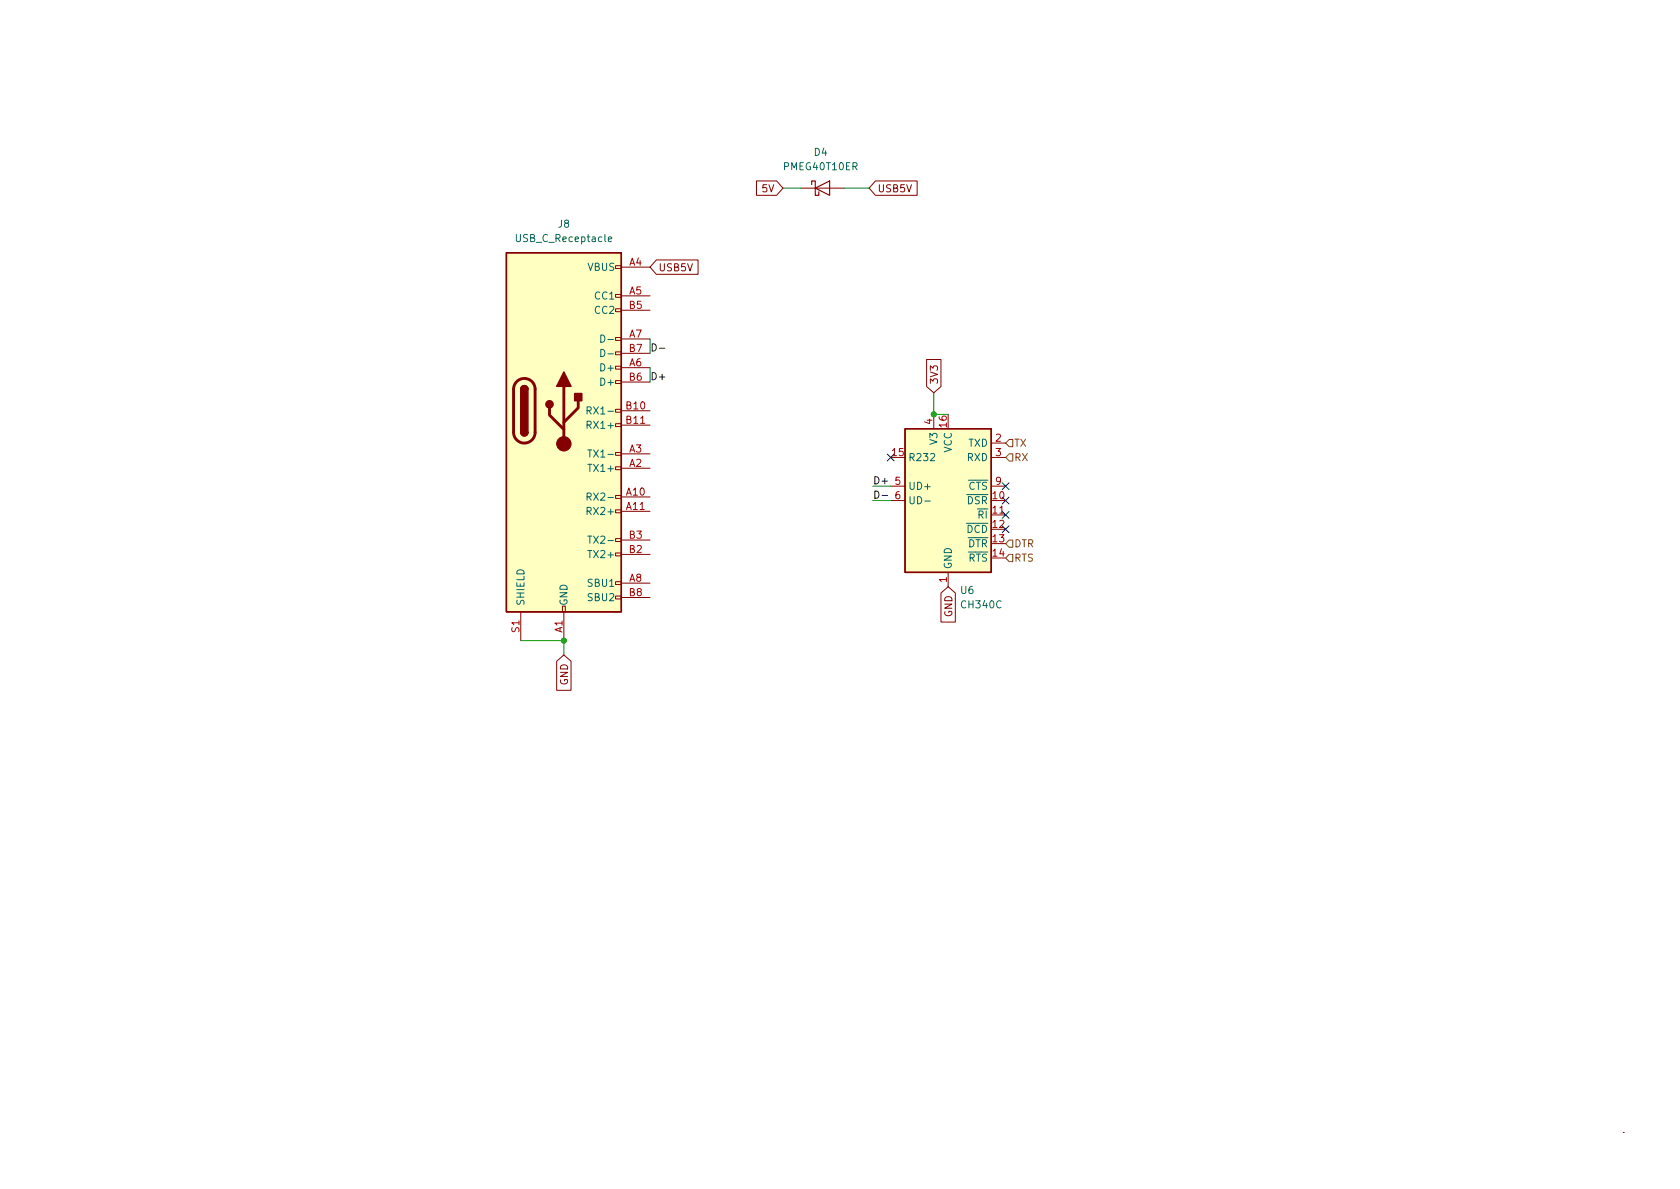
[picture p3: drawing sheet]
<svg xmlns="http://www.w3.org/2000/svg" width="297mm" height="210mm" viewBox="0 0 297 210" stroke-linecap="round" stroke-linejoin="round" font-family="sans-serif">
<g fill="none" stroke="#840000" stroke-width=".18">
<path d="M133.8 32h3.5l1.1 1.3-1.1 1.2h-3.5zM141.6 33.3h7.6M154.8 32h7.4v2.5h-7.4l-1.1-1.2zM108.8 59.7h1.1v.5h-1.1zM108.8 54.6h1.1v.5h-1.1zM108.8 52.1h1.1v.5h-1.1zM108.8 47h1.1v.5h-1.1zM109.9 47.2h5M109.9 52.3h5M109.9 59.9h5M109.9 54.9h5M116 46h7.4v2.5h-7.4l-1.1-1.3z"/>
<path d="M108.8 74.9h1.1v.5h-1.1zM108.8 72.4h1.1v.5h-1.1zM108.8 67.3h1.1v.5h-1.1zM108.8 64.8h1.1v.5h-1.1zM108.8 62.2h1.1v.5h-1.1zM109.9 65h5M109.9 72.6h5M109.9 75.2h5M109.9 67.6h5M109.9 62.5h5M163.8 63.6h2.6v4.8l-1.3 1.1-1.3-1.1zM165.1 73.3v2.5"/>
<path d="M175.3 78.4h2.5M108.8 97.8h1.1v.5h-1.1zM108.8 95.2h1.1v.6h-1.1zM108.8 90.2h1.1v.5h-1.1zM108.8 87.6h1.1v.5h-1.1zM108.8 82.5h1.1v.6h-1.1zM108.8 80h1.1v.5h-1.1zM109.9 87.9h5M109.9 90.4h5M109.9 82.8h5M109.9 80.3h5M109.9 98h5"/>
<path d="M109.9 95.5h5M157.5 86h2.5M157.5 88.5h2.5M175.3 91.1h2.5M175.3 80.9h2.5M175.3 86h2.5M92.1 108.2v5.1M98.4 116.9l1.3-1.1 1.3 1.1v5.2h-2.6zM99.4 107.2h.5v1h-.5zM99.7 108.2v5.1M108.8 105.4h1.1v.5h-1.1zM108.8 102.9h1.1v.5h-1.1z"/>
<path d="M109.9 103.1h5M109.9 105.7h5M166.4 104.9l1.2-1.1 1.3 1.1v5.1h-2.5zM167.6 101.2v2.6M287 200.3h.1"/>
</g>
<g fill="#ffffc2" stroke="#ffffc2" stroke-width=".18">
<path d="M160 75.8h15.3v25.4h-15.3z"/>
<path d="M89.5 44.7h20.4v63.5h-20.4z"/>
</g>
<path d="M89.5 44.7h20.4v63.5h-20.4zM92.1 76.4a.64 .64 0 0 0 .6 .7 .64 .64 0 0 0 .6-.7M92.1 68.8a.64 .64 0 0 1 .6-.6 .64 .64 0 0 1 .6 .6M160 75.8h15.3v25.4h-15.3z" fill="none" stroke="#840000" stroke-width=".25"/>
<g fill="none" stroke="#006464" stroke-width=".18">
<path d="M106.2 59.2a.64 .64 0 0 1 .8 .7 .64 .64 0 0 1-.8 .6zM107.6 42.3l.6-.1-.1-.3h-.4l-.1 .2v.6h.5M103.8 72.6l.6-.1 .1-.1v-.3l-.7-.2v1.3M103.8 75.1h.6l.1-.2v-.3l-.7-.1v1.3M103.9 79.6h.8M104.1 72.6l.4 .6M104.3 79.6v1.2M106.2 61.8a.64 .64 0 0 1 .8 .6 .64 .64 0 0 1-.8 .7zM107.5 60h1M107.5 62.6h1M103.8 87.8h.6l.1-.2v-.3l-.7-.1v1.3M103.8 90.4l.6-.1 .1-.2v-.3l-.7-.1v1.3"/>
<path d="M103.9 82.1h.8M103.9 97.3h.8M103.9 94.8h.8M104.1 87.8l.4 .7M104.3 94.8v1.3M163.5 88.6h1"/>
</g>
<path d="M143.5 32.6v-.6h.6v2.5h.7v-.6M144.1 33.3l2.6-1.3v2.5z" fill="none" stroke="#840000" stroke-width=".2"/>
<path d="M91.4 67.5a1.91 1.91 0 0 1 2-.4 1.91 1.91 0 0 1 1.2 1.7v7.7a1.91 1.91 0 0 1-1.9 1.9 1.91 1.91 0 0 1-1.9-1.9v-7.8l.2-.7zM97.2 72.1v1.3l2.5 2.5M99.7 68.3v10.2M102.2 70.9v1.2l-2.5 2.6" fill="none" stroke="#840000" stroke-width=".51"/>
<g fill="#840000" stroke="#840000" stroke-width=".25">
<path d="M92.1 76.4h1.2a.64 .64 0 0 1-.6 .7 .64 .64 0 0 1-.6-.7z"/>
<path d="M92.1 68.8h1.2v7.6h-1.2z"/>
<path d="M92.3 68.4a.64 .64 0 0 1 .7-.2 .64 .64 0 0 1 .3 .6h-1.2z"/>
<path d="M99.7 65.8l1.3 2.5h-2.6z"/>
<path d="M101.6 69.6h1.3v1.3h-1.3z"/>
<circle cx="97.2" cy="71.5" r=".63"/>
</g>
<circle cx="99.7" cy="78.5" r="1.27" fill="#840000" stroke="#840000" stroke-width=".18"/>
<path d="M178.4 77.7h.7v1.3h-.7l-.6-.6zM177.8 98.7l.6-.7h.7v1.3h-.7zM178.4 95.5h.7v1.3h-.7l-.6-.7zM178.4 80.3h.7v1.2h-.7l-.6-.6z" fill="none" stroke="#725600" stroke-width=".18"/>
<path d="M115.3 60.8a.64 .64 0 0 1 .7 .6 .64 .64 0 0 1-.7 .7zM116.6 61.6h1M154.7 86.8a.64 .64 0 0 1 .7 .7 .64 .64 0 0 1-.7 .6zM156 87.6h.9" fill="none" stroke="#0f0f0f" stroke-width=".18"/>
<path d="M138.4 33.3h3.2M149.2 33.3h4.5M114.9 59.9v2.6M114.9 65v2.6M165.1 69.5v3.8h2.5M154.3 86h3.2M154.3 88.5h3.2M92.1 113.3h7.6v2.5" fill="none" stroke="#009600" stroke-width=".18"/>
<path d="M156.9 80.3l1.2 1.2M158.1 80.3l-1.2 1.2M177.2 93l1.2 1.2M177.2 87.9l1.2 1.2M177.2 90.4l1.2 1.3M177.2 85.4l1.2 1.2M178.4 93l-1.2 1.2M178.4 87.9l-1.2 1.2M178.4 90.4l-1.2 1.3M178.4 85.4l-1.2 1.2" fill="none" stroke="#000084" stroke-width=".18"/>
<g fill="#009600" stroke="#009600" stroke-width=".18">
<circle cx="165.1" cy="73.3" r=".46"/>
<circle cx="99.7" cy="113.3" r=".46"/>
</g>
<g font-size="1.8" fill="#006464">
<text x="144" y="27.6">D4</text>
<text x="138.8" y="30.1">PMEG40T10ER</text>
<text x="98.7" y="40.3">J8</text>
<text x="91.5" y="42.8">USB_C_Receptacle</text>
<text x="103.9" y="47.9">VBUS</text>
<text x="105.3" y="53">CC1</text>
<text x="105.3" y="55.5">CC2</text>
<text x="106.5" y="65.7">D+</text>
<text x="106.5" y="68.2">D+</text>
<text x="104.4" y="75.8">RX1+</text>
<text x="104.8" y="73.3">RX1-</text>
<text x="104.6" y="83.4">TX1+</text>
<text x="105" y="80.9">TX1-</text>
<text x="160.5" y="81.5">R232</text>
<text x="165.7" y="78.5" transform="rotate(-90 165.7 78.5)">V3</text>
<text x="168.3" y="80.1" transform="rotate(-90 168.3 80.1)">VCC</text>
<text x="171" y="81.5">RXD</text>
<text x="171.2" y="79">TXD</text>
<text x="104.8" y="88.5">RX2-</text>
<text x="160.5" y="86.6">UD+</text>
<text x="160.5" y="89.1">UD-</text>
<text x="169.6" y="89.1">~{DSR}</text>
<text x="169.8" y="86.6">~{CTS}</text>
<text x="104.4" y="91.1">RX2+</text>
<text x="169.5" y="94.2">~{DCD}</text>
<text x="171.6" y="91.7">~{RI}</text>
<text x="104.6" y="98.7">TX2+</text>
<text x="105" y="96.1">TX2-</text>
<text x="168.3" y="100.7" transform="rotate(-90 168.3 100.7)">GND</text>
<text x="169.7" y="96.8">~{DTR}</text>
<text x="169.8" y="99.3">~{RTS}</text>
<text x="92.7" y="107.2" transform="rotate(-90 92.7 107.2)">SHIELD</text>
<text x="100.3" y="107.2" transform="rotate(-90 100.3 107.2)">GND</text>
<text x="104.1" y="103.8">SBU1</text>
<text x="104.1" y="106.3">SBU2</text>
<text x="169.9" y="105">U6</text>
<text x="170.1" y="107.6">CH340C</text>
</g>
<g font-size="1.8" fill="#840000">
<text x="134.8" y="34">5V</text>
<text x="155.1" y="34">USB5V</text>
<text x="116.4" y="48">USB5V</text>
<text x="165.8" y="68" transform="rotate(-90 165.8 68)">3V3</text>
<text x="168.4" y="109.1" transform="rotate(-90 168.4 109.1)">GND</text>
<text x="100.4" y="121.2" transform="rotate(-90 100.4 121.2)">GND</text>
</g>
<g font-size="1.8" fill="#a90000">
<text x="111.3" y="47">A4</text>
<text x="111.3" y="52.1">A5</text>
<text x="111.3" y="59.7">A7</text>
<text x="111.3" y="54.6">B5</text>
<text x="111.3" y="64.8">A6</text>
<text x="111.3" y="62.2">B7</text>
<text x="111.3" y="67.3">B6</text>
<text x="110.8" y="72.4">B10</text>
<text x="110.8" y="74.9">B11</text>
<text x="164.8" y="75" transform="rotate(-90 164.8 75)">4</text>
<text x="167.4" y="75.5" transform="rotate(-90 167.4 75.5)">16</text>
<text x="111.3" y="82.5">A2</text>
<text x="111.3" y="80">A3</text>
<text x="157.8" y="80.6">15</text>
<text x="176" y="78.1">2</text>
<text x="176" y="80.6">3</text>
<text x="110.8" y="87.6">A10</text>
<text x="158.3" y="85.7">5</text>
<text x="158.3" y="88.3">6</text>
<text x="175.5" y="88.3">10</text>
<text x="176" y="85.7">9</text>
<text x="110.8" y="90.2">A11</text>
<text x="111.3" y="95.2">B3</text>
<text x="175.5" y="90.8">11</text>
<text x="175.5" y="93.3">12</text>
<text x="175.5" y="95.9">13</text>
<text x="111.3" y="97.8">B2</text>
<text x="175.5" y="98.4">14</text>
<text x="111.3" y="102.9">A8</text>
<text x="111.3" y="105.4">B8</text>
<text x="167.4" y="103" transform="rotate(-90 167.4 103)">1</text>
<text x="91.8" y="111.8" transform="rotate(-90 91.8 111.8)">S1</text>
<text x="99.4" y="111.9" transform="rotate(-90 99.4 111.9)">A1</text>
</g>
<g font-size="1.8" fill="#0f0f0f">
<text x="114.9" y="67.2">D+</text>
<text x="154.3" y="85.6">D+</text>
</g>
<g font-size="1.8" fill="#725600">
<text x="179.3" y="79">TX</text>
<text x="179.3" y="81.5">RX</text>
<text x="179.3" y="99.3">RTS</text>
<text x="179.3" y="96.8">DTR</text>
</g>
</svg>
